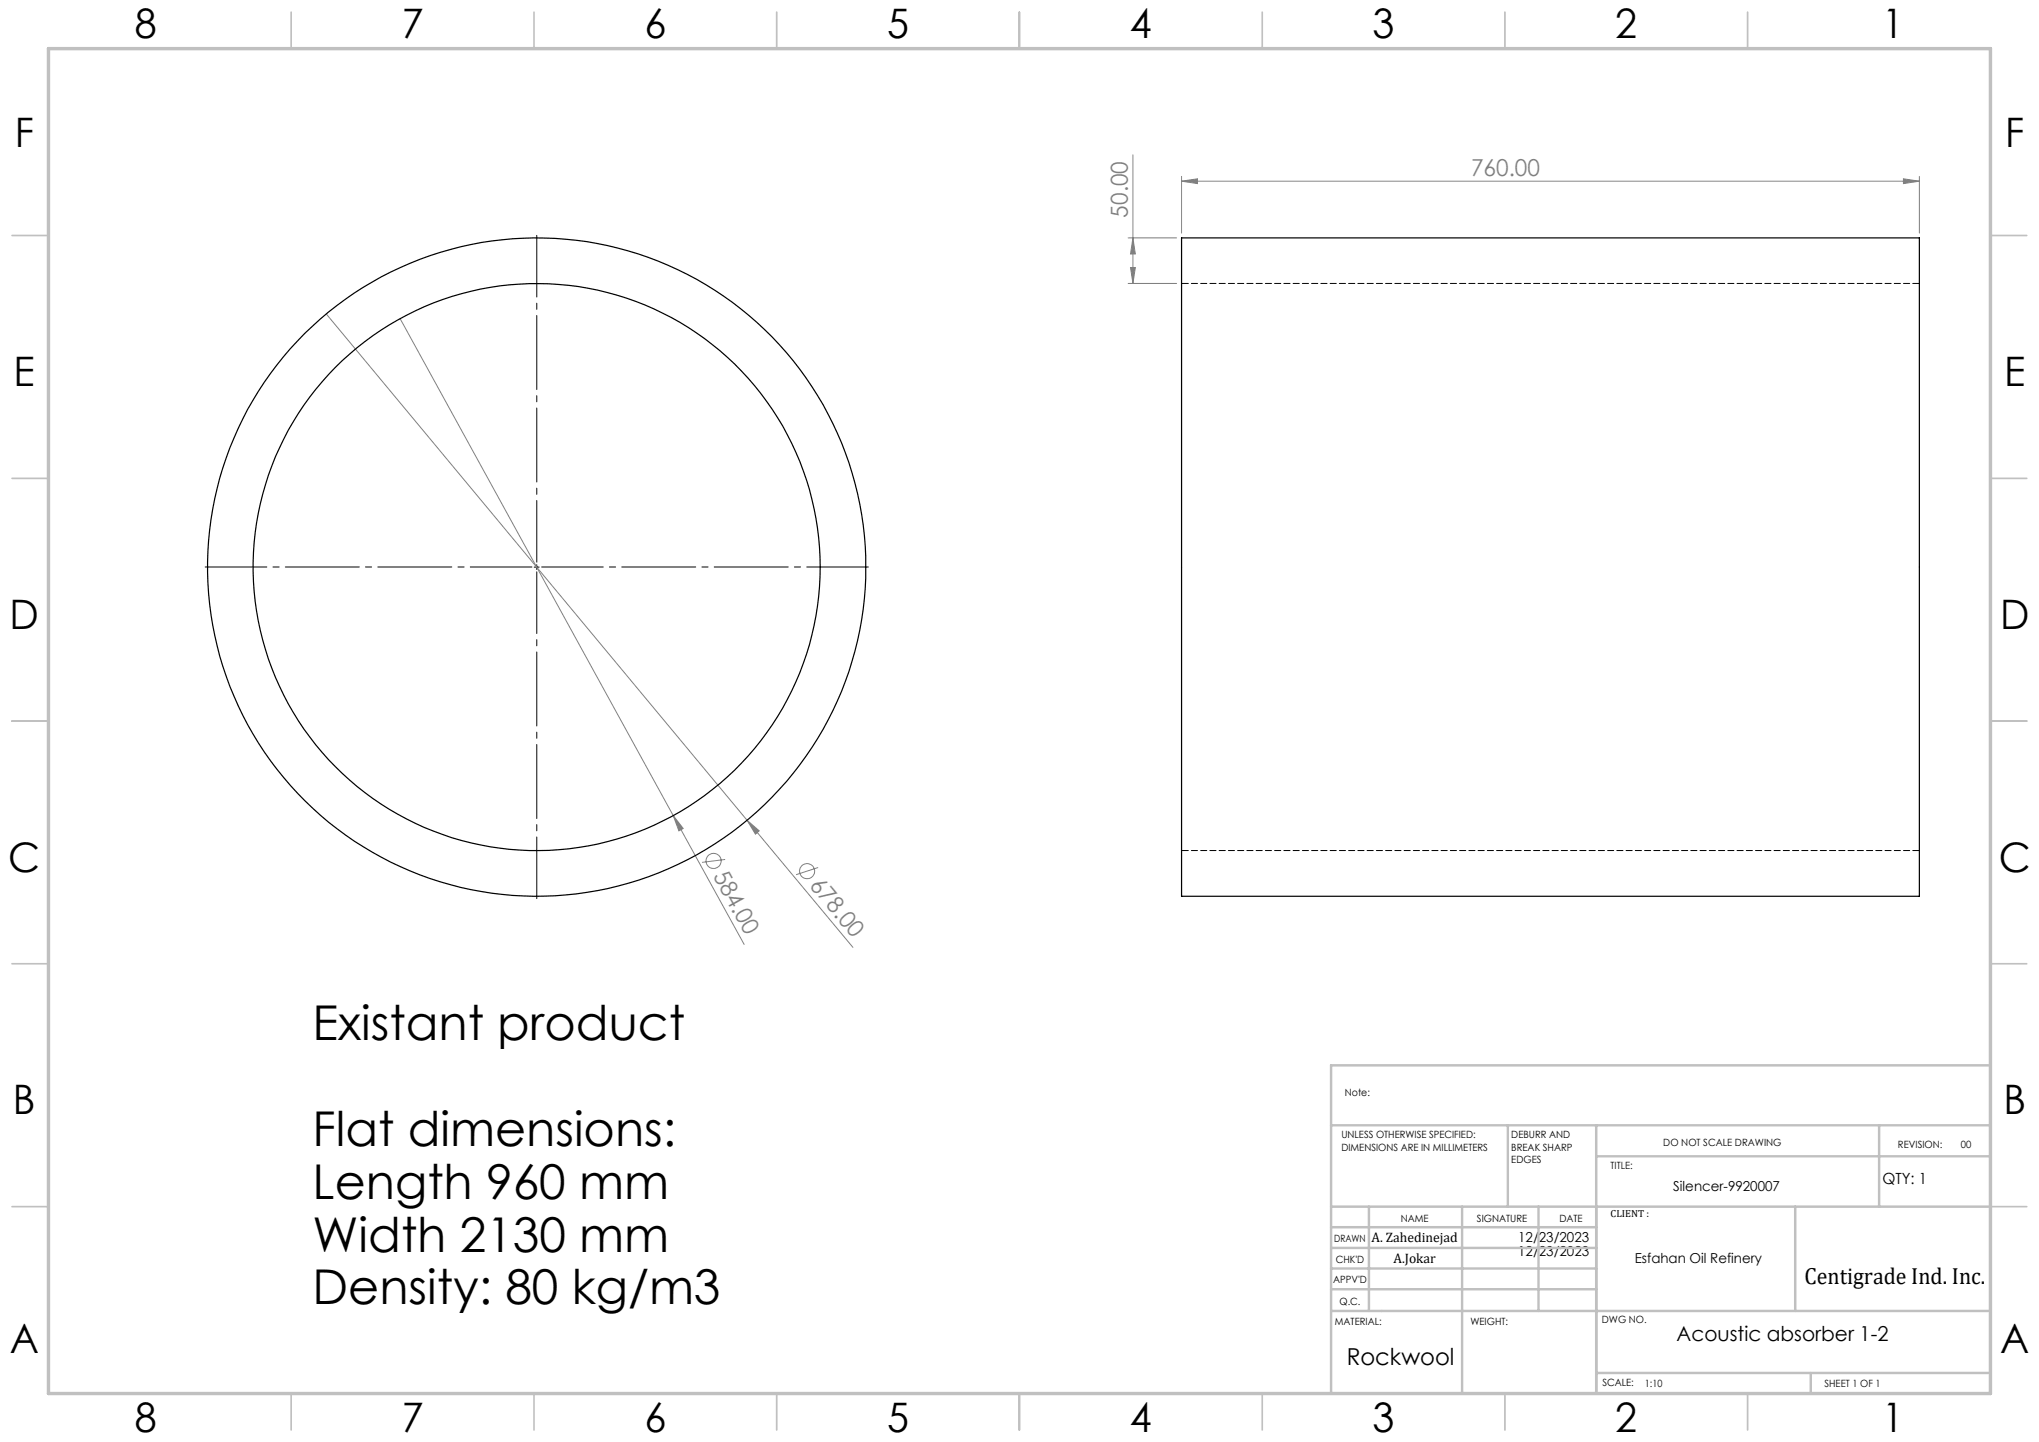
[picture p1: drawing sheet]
<svg xmlns="http://www.w3.org/2000/svg" width="420mm" height="297mm" viewBox="0 0 420 297" stroke-linecap="round" stroke-linejoin="round" font-family="sans-serif">
<g fill="none" stroke="#808080" stroke-width=".21">
<path d="M233.4 31.9v26.5M243.4 37.3l3.3-.5v1zM243.4 36.3v11.7M243.4 37.3h152M392.1 36.8l3.3 .5-3.3 .5zM395.4 36.3v11.7M232.4 58.4h10M232.4 49h10M232.9 55.1h1l-.5 3.3zM233.4 49l.5 3.3h-1zM67.2 64.7l86.7 104.2M82.4 65.6l70.9 128.9"/>
<path d="M138.7 168l2 2.6-.9 .5zM149.4 177l-4.8 .6M153.9 168.9l2.5 2.2-.8 .7zM153.9 168.9l21.8 26.2M168.5 178.7l-4.5 1.5"/>
<circle cx="147" cy="177.3" r="1.55"/>
<circle cx="166.3" cy="179.4" r="1.54"/>
</g>
<path d="M109.6 116.8h-67.3M110.6 115.8v-67.3M110.6 117.8v67.3M111.6 116.8h67.3" fill="none" stroke="#000" stroke-width=".21" stroke-dasharray="15.2 1.3 1.3 1.3" stroke-dashoffset="2.5"/>
<path d="M110 116.8h1.1M110.6 116.3v1" fill="none" stroke="#000" stroke-width=".21"/>
<g fill="none" stroke="#c0c0c0" stroke-width=".35">
<path d="M60 2.5v7.5M110 2.5v7.5M160 2.5v7.5M210 2.5v7.5M260 2.5v7.5M310 2.5v7.5M360 2.5v7.5M2.5 48.5h7.5M410 48.5h7.5M2.5 98.5h7.5M410 98.5h7.5M2.5 148.5h7.5"/>
<path d="M410 148.5h7.5M2.5 198.5h7.5M410 198.5h7.5M2.5 248.5h7.5M410 248.5h7.5M60 287v7.5M110 287v7.5M160 287v7.5M210 287v7.5M260 287v7.5M310 287v7.5M360 287v7.5"/>
</g>
<g fill="none" stroke="#c0c0c0" stroke-width=".5">
<path d="M410 219.4h-135.8v67.4M274.2 231.8h135.8M310.6 231.8v16.7M328.8 231.8v55.2M328.8 238.2h81.2M387.1 231.8v16.7M274.2 248.5h135.8M274.2 257h54.6M274.2 252.8h54.6M282 248.5v21.5M301.2 248.5v38.3M316.9 248.5v21.5"/>
<path d="M369.8 248.5v21.5M274.2 265.5h54.6M274.2 261.3h54.6M274.2 270h135.8M328.8 282.8h81.2M373 282.8v4.2"/>
</g>
<path d="M10 10h400v277h-400z" fill="none" stroke="#c0c0c0" stroke-width=".7"/>
<g fill="#808080">
<path d="M138.7 168l2 2.6-.9 .5z"/>
<path d="M153.9 168.9l2.5 2.2-.8 .7z"/>
<path d="M392.1 36.8l3.3 .5-3.3 .5zM243.4 37.3l3.3-.5v1z"/>
<path d="M232.9 55.1h1l-.5 3.3zM233.4 49l.5 3.3h-1z"/>
</g>
<g fill="none" stroke="#000" stroke-width=".25">
<path d="M243.4 49h152v135.6h-152z"/>
<circle cx="110.5" cy="116.8" r="67.8"/>
<circle cx="110.6" cy="116.8" r="58.4"/>
</g>
<path d="M395.4 58.4h-152M243.4 175.2h152" fill="none" stroke="#000" stroke-width=".21" stroke-dasharray="1.3 .6" stroke-dashoffset="-.1"/>
<g font-size="9.9">
<text x="64.4" y="214.3">Existant product</text>
<text x="64.4" y="236">Flat dimensions:</text>
<text x="64.4" y="246.9">Length 960 mm</text>
<text x="64.4" y="257.8">Width 2130 mm</text>
<text x="64.4" y="268.7">Density: 80 kg/m3</text>
</g>
<g font-size="8.4">
<text x="27.7" y="7.9">8</text>
<text x="82.7" y="7.9">7</text>
<text x="132.7" y="7.9">6</text>
<text x="182.7" y="7.9">5</text>
<text x="232.7" y="7.9">4</text>
<text x="282.7" y="7.9">3</text>
<text x="332.7" y="7.9">2</text>
<text x="387.7" y="7.9">1</text>
<text x="3" y="30.3">F</text>
<text x="413" y="30.3">F</text>
<text x="2.8" y="79.5">E</text>
<text x="412.8" y="79.5">E</text>
<text x="2" y="129.5">D</text>
<text x="412" y="129.5">D</text>
<text x="1.7" y="179.5">C</text>
<text x="411.7" y="179.5">C</text>
<text x="2.7" y="229.5">B</text>
<text x="412.7" y="229.5">B</text>
<text x="2" y="278.8">A</text>
<text x="412" y="278.8">A</text>
<text x="27.7" y="294.9">8</text>
<text x="82.7" y="294.9">7</text>
<text x="132.7" y="294.9">6</text>
<text x="182.7" y="294.9">5</text>
<text x="232.7" y="294.9">4</text>
<text x="282.7" y="294.9">3</text>
<text x="332.7" y="294.9">2</text>
<text x="387.7" y="294.9">1</text>
</g>
<g font-size="4.8" fill="#808080">
<text x="303" y="36.2">760.00</text>
<text x="232.3" y="44.8" transform="rotate(-90 232.3 44.8)">50.00</text>
<text x="146.8" y="180.3" transform="rotate(61 146.8 180.3)">584.00</text>
<text x="166.6" y="182.4" transform="rotate(50 166.6 182.4)">678.00</text>
</g>
<g font-size="4.8">
<text x="371.7" y="264.5">Centigrade Ind. Inc.</text>
<text x="277.4" y="281.1">Rockwool</text>
</g>
<text font-size="4.2" x="345.3" y="276.1">Acoustic absorber 1-2</text>
<text font-size="3.2" x="387.7" y="243.9">QTY: 1</text>
<g font-size="2.8">
<text x="344.7" y="245.3">Silencer-9920007</text>
<text x="282.5" y="255.9">A. Zahedinejad</text>
<text x="312.7" y="255.9">12/23/2023</text>
<text x="287" y="260.1">A.Jokar</text>
<text x="312.7" y="258.7">12/23/2023</text>
<text x="336.7" y="260.1">Esfahan Oil Refinery</text>
</g>
<g font-size="2.1">
<text x="277" y="225.8">Note:</text>
<text x="276.3" y="234.5">UNLESS OTHERWISE SPECIFIED:</text>
<text x="276.3" y="237">DIMENSIONS ARE IN MILLIMETERS</text>
<text x="311.3" y="234.5">DEBURR AND</text>
<text x="311.3" y="237">BREAK SHARP</text>
<text x="311.3" y="239.5">EDGES</text>
<text x="342.6" y="235.9">DO NOT SCALE DRAWING</text>
<text x="391" y="236.5">REVISION:</text>
<text x="403.9" y="236.5">00</text>
<text x="331.8" y="240.8">TITLE:</text>
<text x="288.5" y="251.7">NAME</text>
<text x="304.2" y="251.7">SIGNATURE</text>
<text x="321.2" y="251.7">DATE</text>
<text x="331.8" y="250.7">CLIENT :</text>
<text x="274.8" y="255.8">DRAWN</text>
<text x="275.1" y="260.1">CHK'D</text>
<text x="274.6" y="264.2">APPV'D</text>
<text x="275.9" y="268.7">Q.C.</text>
<text x="275" y="273">MATERIAL:</text>
<text x="302.9" y="273">WEIGHT:</text>
<text x="330" y="272.5">DWG NO.</text>
<text x="330.1" y="285.6">SCALE:</text>
<text x="338.8" y="285.6">1:10</text>
<text x="375.8" y="285.6">SHEET 1 OF 1</text>
</g>
</svg>
